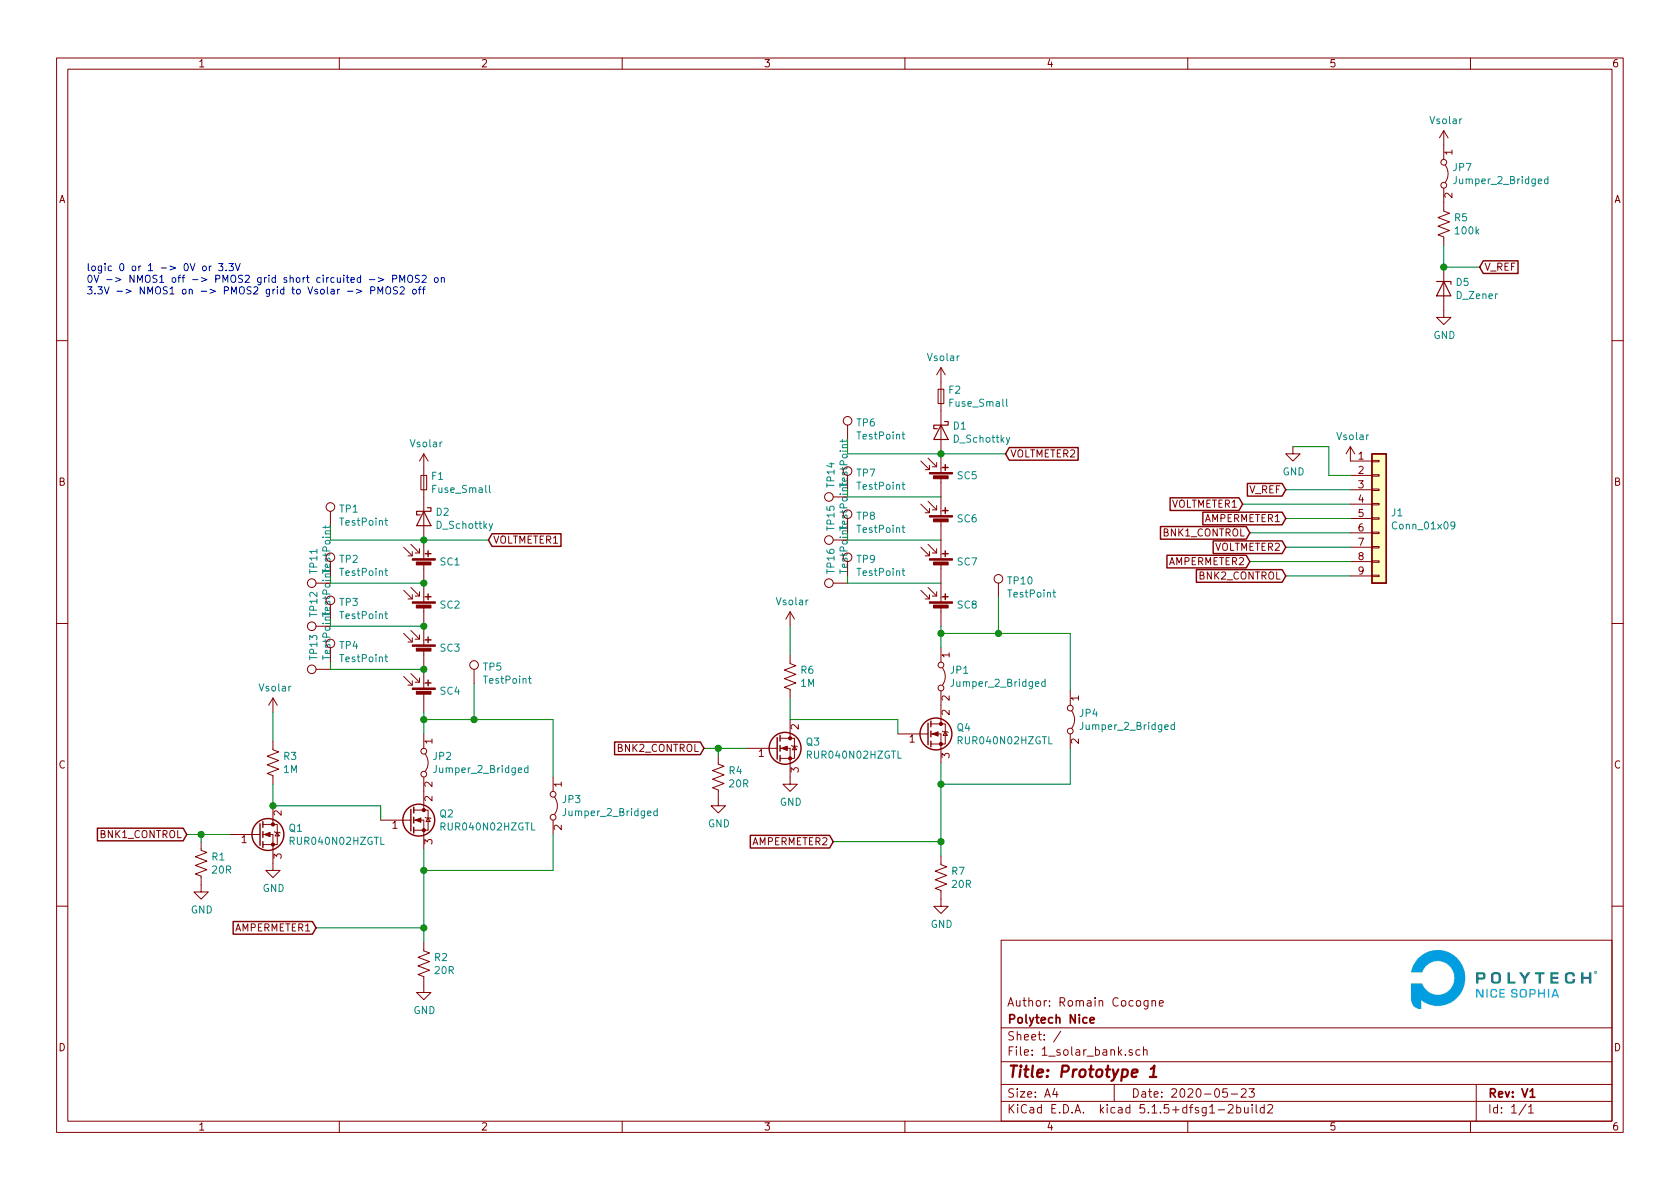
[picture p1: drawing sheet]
EESchema Schematic File Version 4
EELAYER 30 0
EELAYER END
$Descr A4 11693 8268
encoding utf-8
Sheet 1 1
Title "Prototype 1"
Date "2020-05-23"
Rev "V1"
Comp "Polytech Nice"
Comment1 "Author: Romain Cocogne"
Comment2 ""
Comment3 ""
Comment4 ""
$EndDescr
$Comp
L power:GND #PWR0102
U 1 1
P 2950 6850
F 0 "#PWR0102" H 2950 6600 50  0001 C CNN
F 1 "GND" H 2955 6677 50  0000 C CNN
F 2 "" H 2950 6850 50  0001 C CNN
F 3 "" H 2950 6850 50  0001 C CNN
	1    2950 6850
	1    0    0    -1  
$EndComp
$Comp
L panneaux_solaires:Solar_Cell SC1
U 1 1
P 2950 3950
F 0 "SC1" H 3058 4000 50  0000 L CNN
F 1 "Solar_Cell" H 3050 3950 50  0001 L CNN
F 2 "panneaux_solaires:TRISOLX-T01" V 2950 4010 50  0001 C CNN
F 3 "~" V 2950 4010 50  0001 C CNN
	1    2950 3950
	1    0    0    -1  
$EndComp
$Comp
L panneaux_solaires:Solar_Cell SC2
U 1 1
P 2950 4250
F 0 "SC2" H 3058 4300 50  0000 L CNN
F 1 "Solar_Cell" H 3050 4250 50  0001 L CNN
F 2 "panneaux_solaires:TRISOLX-T01" V 2950 4310 50  0001 C CNN
F 3 "~" V 2950 4310 50  0001 C CNN
	1    2950 4250
	1    0    0    -1  
$EndComp
$Comp
L panneaux_solaires:Solar_Cell SC3
U 1 1
P 2950 4550
F 0 "SC3" H 3058 4600 50  0000 L CNN
F 1 "Solar_Cell" H 3050 4550 50  0001 L CNN
F 2 "panneaux_solaires:TRISOLX-T01" V 2950 4610 50  0001 C CNN
F 3 "~" V 2950 4610 50  0001 C CNN
	1    2950 4550
	1    0    0    -1  
$EndComp
$Comp
L panneaux_solaires:Solar_Cell SC4
U 1 1
P 2950 4850
F 0 "SC4" H 3058 4900 50  0000 L CNN
F 1 "Solar_Cell" H 3050 4850 50  0001 L CNN
F 2 "panneaux_solaires:TRISOLX-T01" V 2950 4910 50  0001 C CNN
F 3 "~" V 2950 4910 50  0001 C CNN
	1    2950 4850
	1    0    0    -1  
$EndComp
$Comp
L 1_solar_bank-rescue:D_Schottky-panneaux_solaires D2
U 1 1
P 2950 3600
F 0 "D2" V 2904 3679 50  0000 L CNN
F 1 "D_Schottky" V 2995 3679 50  0000 L CNN
F 2 "panneaux_solaires:SOD3715X135N" H 2950 3600 50  0001 C CNN
F 3 "~" H 2950 3600 50  0001 C CNN
	1    2950 3600
	0    1    1    0   
$EndComp
$Comp
L panneaux_solaires:Vsolar #PWR0101
U 1 1
P 2950 3250
F 0 "#PWR0101" H 2950 3100 50  0001 C CNN
F 1 "Vsolar" H 2967 3423 50  0000 C CNN
F 2 "" H 2950 3250 50  0001 C CNN
F 3 "" H 2950 3250 50  0001 C CNN
	1    2950 3250
	1    0    0    -1  
$EndComp
Text GLabel 1300 5800 0    50   Input ~ 0
BNK1_CONTROL
Text Notes 600  2050 0    50   ~ 0
logic 0 or 1 -> 0V or 3.3V \n0V -> NMOS1 off -> PMOS2 grid short circuited -> PMOS2 on\n3.3V -> NMOS1 on -> PMOS2 grid to Vsolar -> PMOS2 off\n
Text GLabel 2200 6450 0    50   Input ~ 0
AMPERMETER1
Wire Wire Line
	2200 6450 2950 6450
Wire Wire Line
	2950 6550 2950 6450
Connection ~ 2950 6450
$Comp
L Device:Fuse_Small F1
U 1 1
P 2950 3350
F 0 "F1" V 2904 3398 50  0000 L CNN
F 1 "Fuse_Small" V 2995 3398 50  0000 L CNN
F 2 "panneaux_solaires:R_Axial_DIN0309_L9.0mm_D3.2mm_P15.24mm_Horizontal" H 2950 3350 50  0001 C CNN
F 3 "~" H 2950 3350 50  0001 C CNN
	1    2950 3350
	0    1    1    0   
$EndComp
$Comp
L Device:D_Zener D5
U 1 1
P 10050 2000
F 0 "D5" V 10004 2079 50  0000 L CNN
F 1 "D_Zener" V 10095 2079 50  0000 L CNN
F 2 "panneaux_solaires:R_Axial_DIN0309_L9.0mm_D3.2mm_P15.24mm_Horizontal" H 10050 2000 50  0001 C CNN
F 3 "~" H 10050 2000 50  0001 C CNN
	1    10050 2000
	0    1    1    0   
$EndComp
$Comp
L power:GND #PWR0104
U 1 1
P 10050 2150
F 0 "#PWR0104" H 10050 1900 50  0001 C CNN
F 1 "GND" H 10055 1977 50  0000 C CNN
F 2 "" H 10050 2150 50  0001 C CNN
F 3 "" H 10050 2150 50  0001 C CNN
	1    10050 2150
	1    0    0    -1  
$EndComp
$Comp
L panneaux_solaires:Vsolar #PWR0105
U 1 1
P 10050 1000
F 0 "#PWR0105" H 10050 850 50  0001 C CNN
F 1 "Vsolar" H 10065 1173 50  0000 C CNN
F 2 "" H 10050 1000 50  0001 C CNN
F 3 "" H 10050 1000 50  0001 C CNN
	1    10050 1000
	1    0    0    -1  
$EndComp
Text GLabel 10300 1850 2    50   Input ~ 0
V_REF
Wire Wire Line
	10300 1850 10050 1850
Wire Wire Line
	10050 1700 10050 1850
Connection ~ 10050 1850
$Comp
L panneaux_solaires:1M R5
U 1 1
P 10050 1550
F 0 "R5" H 10118 1596 50  0000 L CNN
F 1 "100k" H 10118 1505 50  0000 L CNN
F 2 "panneaux_solaires:R_Axial_DIN0309_L9.0mm_D3.2mm_P15.24mm_Horizontal" V 10090 1540 50  0001 C CNN
F 3 "~" H 10050 1550 50  0001 C CNN
	1    10050 1550
	1    0    0    -1  
$EndComp
Text GLabel 3400 3750 2    50   Input ~ 0
VOLTMETER1
$Comp
L panneaux_solaires:Jumper_2_Bridged JP3
U 1 1
P 3850 5600
F 0 "JP3" V 3804 5658 50  0000 L CNN
F 1 "Jumper_2_Bridged" V 3895 5658 50  0000 L CNN
F 2 "panneaux_solaires:TestPoint_Bridge_Pitch2.54mm_Drill0.7mm" H 3850 5600 50  0001 C CNN
F 3 "~" H 3850 5600 50  0001 C CNN
	1    3850 5600
	0    1    1    0   
$EndComp
$Comp
L panneaux_solaires:Jumper_2_Bridged JP2
U 1 1
P 2950 5300
F 0 "JP2" V 2904 5358 50  0000 L CNN
F 1 "Jumper_2_Bridged" V 2995 5358 50  0000 L CNN
F 2 "panneaux_solaires:TestPoint_Bridge_Pitch2.54mm_Drill0.7mm" H 2950 5300 50  0001 C CNN
F 3 "~" H 2950 5300 50  0001 C CNN
	1    2950 5300
	0    1    1    0   
$EndComp
$Comp
L panneaux_solaires:Jumper_2_Bridged JP7
U 1 1
P 10050 1200
F 0 "JP7" V 10004 1258 50  0000 L CNN
F 1 "Jumper_2_Bridged" V 10095 1258 50  0000 L CNN
F 2 "panneaux_solaires:TestPoint_Bridge_Pitch2.54mm_Drill0.7mm" H 10050 1200 50  0001 C CNN
F 3 "~" H 10050 1200 50  0001 C CNN
	1    10050 1200
	0    1    1    0   
$EndComp
$Comp
L panneaux_solaires:Conn_01x09 J1
U 1 1
P 9600 3600
F 0 "J1" H 9680 3642 50  0000 L CNN
F 1 "Conn_01x09" H 9680 3551 50  0000 L CNN
F 2 "Connector_PinSocket_2.54mm:PinSocket_1x09_P2.54mm_Vertical" H 9600 3600 50  0001 C CNN
F 3 "~" H 9600 3600 50  0001 C CNN
	1    9600 3600
	1    0    0    -1  
$EndComp
$Comp
L panneaux_solaires:Vsolar #PWR0109
U 1 1
P 9400 3200
F 0 "#PWR0109" H 9400 3050 50  0001 C CNN
F 1 "Vsolar" H 9417 3373 50  0000 C CNN
F 2 "" H 9400 3200 50  0001 C CNN
F 3 "" H 9400 3200 50  0001 C CNN
	1    9400 3200
	1    0    0    -1  
$EndComp
$Comp
L power:GND #PWR0110
U 1 1
P 9000 3100
F 0 "#PWR0110" H 9000 2850 50  0001 C CNN
F 1 "GND" H 9005 2927 50  0000 C CNN
F 2 "" H 9000 3100 50  0001 C CNN
F 3 "" H 9000 3100 50  0001 C CNN
	1    9000 3100
	1    0    0    -1  
$EndComp
Wire Wire Line
	9000 3100 9250 3100
Text GLabel 8950 3400 0    50   Input ~ 0
V_REF
Text GLabel 8650 3500 0    50   Input ~ 0
VOLTMETER1
Text GLabel 8950 3800 0    50   Input ~ 0
VOLTMETER2
Text GLabel 8950 3600 0    50   Input ~ 0
AMPERMETER1
Text GLabel 8700 3900 0    50   Input ~ 0
AMPERMETER2
Text GLabel 8700 3700 0    50   Input ~ 0
BNK1_CONTROL
Text GLabel 8950 4000 0    50   Input ~ 0
BNK2_CONTROL
Wire Wire Line
	9400 3300 9250 3300
Wire Wire Line
	9250 3300 9250 3100
Wire Wire Line
	8950 3400 9400 3400
Wire Wire Line
	9400 3500 8650 3500
Wire Wire Line
	9400 3600 8950 3600
Wire Wire Line
	9400 3700 8700 3700
Wire Wire Line
	9400 3800 8950 3800
Wire Wire Line
	9400 3900 8700 3900
Wire Wire Line
	9400 4000 8950 4000
$Comp
L panneaux_solaires:20R R2
U 1 1
P 2950 6700
F 0 "R2" H 3018 6746 50  0000 L CNN
F 1 "20R" H 3018 6655 50  0000 L CNN
F 2 "panneaux_solaires:R_Axial_DIN0309_L9.0mm_D3.2mm_P15.24mm_Horizontal" V 2990 6690 50  0001 C CNN
F 3 "~" H 2950 6700 50  0001 C CNN
	1    2950 6700
	1    0    0    -1  
$EndComp
Wire Wire Line
	2950 5900 2950 6050
$Comp
L panneaux_solaires:20R R1
U 1 1
P 1400 6000
F 0 "R1" H 1468 6046 50  0000 L CNN
F 1 "20R" H 1468 5955 50  0000 L CNN
F 2 "panneaux_solaires:R_Axial_DIN0309_L9.0mm_D3.2mm_P15.24mm_Horizontal" V 1440 5990 50  0001 C CNN
F 3 "~" H 1400 6000 50  0001 C CNN
	1    1400 6000
	1    0    0    -1  
$EndComp
$Comp
L panneaux_solaires:1M R3
U 1 1
P 1900 5300
F 0 "R3" H 1968 5346 50  0000 L CNN
F 1 "1M" H 1968 5255 50  0000 L CNN
F 2 "panneaux_solaires:R_Axial_DIN0309_L9.0mm_D3.2mm_P15.24mm_Horizontal" V 1940 5290 50  0001 C CNN
F 3 "~" H 1900 5300 50  0001 C CNN
	1    1900 5300
	1    0    0    -1  
$EndComp
Wire Wire Line
	2650 5700 2650 5600
Wire Wire Line
	2650 5600 1900 5600
Wire Wire Line
	1900 5450 1900 5600
Wire Wire Line
	1600 5800 1400 5800
Wire Wire Line
	1400 5800 1400 5850
$Comp
L power:GND #PWR0103
U 1 1
P 1400 6150
F 0 "#PWR0103" H 1400 5900 50  0001 C CNN
F 1 "GND" H 1405 5977 50  0000 C CNN
F 2 "" H 1400 6150 50  0001 C CNN
F 3 "" H 1400 6150 50  0001 C CNN
	1    1400 6150
	1    0    0    -1  
$EndComp
$Comp
L power:GND #PWR0106
U 1 1
P 1900 6000
F 0 "#PWR0106" H 1900 5750 50  0001 C CNN
F 1 "GND" H 1905 5827 50  0000 C CNN
F 2 "" H 1900 6000 50  0001 C CNN
F 3 "" H 1900 6000 50  0001 C CNN
	1    1900 6000
	1    0    0    -1  
$EndComp
$Comp
L panneaux_solaires:Vsolar #PWR0107
U 1 1
P 1900 4950
F 0 "#PWR0107" H 1900 4800 50  0001 C CNN
F 1 "Vsolar" H 1915 5123 50  0000 C CNN
F 2 "" H 1900 4950 50  0001 C CNN
F 3 "" H 1900 4950 50  0001 C CNN
	1    1900 4950
	1    0    0    -1  
$EndComp
Wire Wire Line
	1900 4950 1900 5150
Wire Wire Line
	1400 5800 1300 5800
Connection ~ 1400 5800
Wire Wire Line
	3850 5800 3850 6050
Wire Wire Line
	3850 6050 2950 6050
Connection ~ 2950 6050
Wire Wire Line
	2950 5100 2950 5000
Wire Wire Line
	3850 5400 3850 5000
Wire Wire Line
	3850 5000 3300 5000
Connection ~ 2950 5000
Wire Wire Line
	2950 5000 2950 4950
Wire Wire Line
	3400 3750 2950 3750
Connection ~ 2950 3750
$Comp
L power:GND #PWR0108
U 1 1
P 6550 6250
F 0 "#PWR0108" H 6550 6000 50  0001 C CNN
F 1 "GND" H 6555 6077 50  0000 C CNN
F 2 "" H 6550 6250 50  0001 C CNN
F 3 "" H 6550 6250 50  0001 C CNN
	1    6550 6250
	1    0    0    -1  
$EndComp
$Comp
L panneaux_solaires:Solar_Cell SC5
U 1 1
P 6550 3350
F 0 "SC5" H 6658 3400 50  0000 L CNN
F 1 "Solar_Cell" H 6650 3350 50  0001 L CNN
F 2 "panneaux_solaires:TRISOLX-T01" V 6550 3410 50  0001 C CNN
F 3 "~" V 6550 3410 50  0001 C CNN
	1    6550 3350
	1    0    0    -1  
$EndComp
$Comp
L panneaux_solaires:Solar_Cell SC6
U 1 1
P 6550 3650
F 0 "SC6" H 6658 3700 50  0000 L CNN
F 1 "Solar_Cell" H 6650 3650 50  0001 L CNN
F 2 "panneaux_solaires:TRISOLX-T01" V 6550 3710 50  0001 C CNN
F 3 "~" V 6550 3710 50  0001 C CNN
	1    6550 3650
	1    0    0    -1  
$EndComp
$Comp
L panneaux_solaires:Solar_Cell SC7
U 1 1
P 6550 3950
F 0 "SC7" H 6658 4000 50  0000 L CNN
F 1 "Solar_Cell" H 6650 3950 50  0001 L CNN
F 2 "panneaux_solaires:TRISOLX-T01" V 6550 4010 50  0001 C CNN
F 3 "~" V 6550 4010 50  0001 C CNN
	1    6550 3950
	1    0    0    -1  
$EndComp
$Comp
L panneaux_solaires:Solar_Cell SC8
U 1 1
P 6550 4250
F 0 "SC8" H 6658 4300 50  0000 L CNN
F 1 "Solar_Cell" H 6650 4250 50  0001 L CNN
F 2 "panneaux_solaires:TRISOLX-T01" V 6550 4310 50  0001 C CNN
F 3 "~" V 6550 4310 50  0001 C CNN
	1    6550 4250
	1    0    0    -1  
$EndComp
$Comp
L 1_solar_bank-rescue:D_Schottky-panneaux_solaires D1
U 1 1
P 6550 3000
F 0 "D1" V 6504 3079 50  0000 L CNN
F 1 "D_Schottky" V 6595 3079 50  0000 L CNN
F 2 "panneaux_solaires:SOD3715X135N" H 6550 3000 50  0001 C CNN
F 3 "~" H 6550 3000 50  0001 C CNN
	1    6550 3000
	0    1    1    0   
$EndComp
$Comp
L panneaux_solaires:Vsolar #PWR0111
U 1 1
P 6550 2650
F 0 "#PWR0111" H 6550 2500 50  0001 C CNN
F 1 "Vsolar" H 6567 2823 50  0000 C CNN
F 2 "" H 6550 2650 50  0001 C CNN
F 3 "" H 6550 2650 50  0001 C CNN
	1    6550 2650
	1    0    0    -1  
$EndComp
Text GLabel 4900 5200 0    50   Input ~ 0
BNK2_CONTROL
Text GLabel 5800 5850 0    50   Input ~ 0
AMPERMETER2
Wire Wire Line
	5800 5850 6550 5850
Wire Wire Line
	6550 5950 6550 5850
Connection ~ 6550 5850
$Comp
L Device:Fuse_Small F2
U 1 1
P 6550 2750
F 0 "F2" V 6504 2798 50  0000 L CNN
F 1 "Fuse_Small" V 6595 2798 50  0000 L CNN
F 2 "panneaux_solaires:R_Axial_DIN0309_L9.0mm_D3.2mm_P15.24mm_Horizontal" H 6550 2750 50  0001 C CNN
F 3 "~" H 6550 2750 50  0001 C CNN
	1    6550 2750
	0    1    1    0   
$EndComp
Text GLabel 7000 3150 2    50   Input ~ 0
VOLTMETER2
$Comp
L panneaux_solaires:Jumper_2_Bridged JP4
U 1 1
P 7450 5000
F 0 "JP4" V 7404 5058 50  0000 L CNN
F 1 "Jumper_2_Bridged" V 7495 5058 50  0000 L CNN
F 2 "panneaux_solaires:TestPoint_Bridge_Pitch2.54mm_Drill0.7mm" H 7450 5000 50  0001 C CNN
F 3 "~" H 7450 5000 50  0001 C CNN
	1    7450 5000
	0    1    1    0   
$EndComp
$Comp
L panneaux_solaires:Jumper_2_Bridged JP1
U 1 1
P 6550 4700
F 0 "JP1" V 6504 4758 50  0000 L CNN
F 1 "Jumper_2_Bridged" V 6595 4758 50  0000 L CNN
F 2 "panneaux_solaires:TestPoint_Bridge_Pitch2.54mm_Drill0.7mm" H 6550 4700 50  0001 C CNN
F 3 "~" H 6550 4700 50  0001 C CNN
	1    6550 4700
	0    1    1    0   
$EndComp
$Comp
L panneaux_solaires:20R R7
U 1 1
P 6550 6100
F 0 "R7" H 6618 6146 50  0000 L CNN
F 1 "20R" H 6618 6055 50  0000 L CNN
F 2 "panneaux_solaires:R_Axial_DIN0309_L9.0mm_D3.2mm_P15.24mm_Horizontal" V 6590 6090 50  0001 C CNN
F 3 "~" H 6550 6100 50  0001 C CNN
	1    6550 6100
	1    0    0    -1  
$EndComp
Wire Wire Line
	6550 5300 6550 5450
$Comp
L panneaux_solaires:20R R4
U 1 1
P 5000 5400
F 0 "R4" H 5068 5446 50  0000 L CNN
F 1 "20R" H 5068 5355 50  0000 L CNN
F 2 "panneaux_solaires:R_Axial_DIN0309_L9.0mm_D3.2mm_P15.24mm_Horizontal" V 5040 5390 50  0001 C CNN
F 3 "~" H 5000 5400 50  0001 C CNN
	1    5000 5400
	1    0    0    -1  
$EndComp
$Comp
L panneaux_solaires:1M R6
U 1 1
P 5500 4700
F 0 "R6" H 5568 4746 50  0000 L CNN
F 1 "1M" H 5568 4655 50  0000 L CNN
F 2 "panneaux_solaires:R_Axial_DIN0309_L9.0mm_D3.2mm_P15.24mm_Horizontal" V 5540 4690 50  0001 C CNN
F 3 "~" H 5500 4700 50  0001 C CNN
	1    5500 4700
	1    0    0    -1  
$EndComp
Wire Wire Line
	6250 5100 6250 5000
Wire Wire Line
	6250 5000 5500 5000
Wire Wire Line
	5500 4850 5500 5000
Wire Wire Line
	5200 5200 5000 5200
Wire Wire Line
	5000 5200 5000 5250
$Comp
L power:GND #PWR0112
U 1 1
P 5000 5550
F 0 "#PWR0112" H 5000 5300 50  0001 C CNN
F 1 "GND" H 5005 5377 50  0000 C CNN
F 2 "" H 5000 5550 50  0001 C CNN
F 3 "" H 5000 5550 50  0001 C CNN
	1    5000 5550
	1    0    0    -1  
$EndComp
$Comp
L power:GND #PWR0113
U 1 1
P 5500 5400
F 0 "#PWR0113" H 5500 5150 50  0001 C CNN
F 1 "GND" H 5505 5227 50  0000 C CNN
F 2 "" H 5500 5400 50  0001 C CNN
F 3 "" H 5500 5400 50  0001 C CNN
	1    5500 5400
	1    0    0    -1  
$EndComp
$Comp
L panneaux_solaires:Vsolar #PWR0114
U 1 1
P 5500 4350
F 0 "#PWR0114" H 5500 4200 50  0001 C CNN
F 1 "Vsolar" H 5515 4523 50  0000 C CNN
F 2 "" H 5500 4350 50  0001 C CNN
F 3 "" H 5500 4350 50  0001 C CNN
	1    5500 4350
	1    0    0    -1  
$EndComp
Wire Wire Line
	5500 4350 5500 4550
Wire Wire Line
	5000 5200 4900 5200
Connection ~ 5000 5200
Wire Wire Line
	7450 5200 7450 5450
Wire Wire Line
	7450 5450 6550 5450
Connection ~ 6550 5450
Wire Wire Line
	6550 5450 6550 5850
Wire Wire Line
	6550 4500 6550 4400
Wire Wire Line
	7450 4800 7450 4400
Wire Wire Line
	7450 4400 6950 4400
Connection ~ 6550 4400
Wire Wire Line
	6550 4400 6550 4350
Wire Wire Line
	7000 3150 6550 3150
Connection ~ 6550 3150
$Comp
L panneaux_solaires:RUR040N02HZGTL Q1
U 1 1
P 1800 5800
F 0 "Q1" H 2006 5846 50  0000 L CNN
F 1 "RUR040N02HZGTL" H 2006 5755 50  0000 L CNN
F 2 "panneaux_solaires:RUR040N02HZGTL" H 2000 5900 50  0001 C CNN
F 3 "~" H 1800 5800 50  0001 C CNN
	1    1800 5800
	1    0    0    -1  
$EndComp
Connection ~ 1900 5600
Wire Wire Line
	2950 6050 2950 6450
$Comp
L panneaux_solaires:RUR040N02HZGTL Q2
U 1 1
P 2850 5700
F 0 "Q2" H 3056 5746 50  0000 L CNN
F 1 "RUR040N02HZGTL" H 3056 5655 50  0000 L CNN
F 2 "panneaux_solaires:RUR040N02HZGTL" H 3050 5800 50  0001 C CNN
F 3 "~" H 2850 5700 50  0001 C CNN
	1    2850 5700
	1    0    0    -1  
$EndComp
$Comp
L panneaux_solaires:RUR040N02HZGTL Q3
U 1 1
P 5400 5200
F 0 "Q3" H 5606 5246 50  0000 L CNN
F 1 "RUR040N02HZGTL" H 5606 5155 50  0000 L CNN
F 2 "panneaux_solaires:RUR040N02HZGTL" H 5600 5300 50  0001 C CNN
F 3 "~" H 5400 5200 50  0001 C CNN
	1    5400 5200
	1    0    0    -1  
$EndComp
$Comp
L panneaux_solaires:RUR040N02HZGTL Q4
U 1 1
P 6450 5100
F 0 "Q4" H 6656 5146 50  0000 L CNN
F 1 "RUR040N02HZGTL" H 6656 5055 50  0000 L CNN
F 2 "panneaux_solaires:RUR040N02HZGTL" H 6650 5200 50  0001 C CNN
F 3 "~" H 6450 5100 50  0001 C CNN
	1    6450 5100
	1    0    0    -1  
$EndComp
$Comp
L panneaux_solaires:TestPoint TP1
U 1 1
P 2300 3650
F 0 "TP1" H 2358 3768 50  0000 L CNN
F 1 "TestPoint" H 2358 3677 50  0000 L CNN
F 2 "panneaux_solaires:TestPoint_Pad_3.0x3.0mm" H 2500 3650 50  0001 C CNN
F 3 "~" H 2500 3650 50  0001 C CNN
	1    2300 3650
	1    0    0    -1  
$EndComp
$Comp
L panneaux_solaires:TestPoint TP2
U 1 1
P 2300 4000
F 0 "TP2" H 2358 4118 50  0000 L CNN
F 1 "TestPoint" H 2358 4027 50  0000 L CNN
F 2 "panneaux_solaires:TestPoint_Pad_3.0x3.0mm" H 2500 4000 50  0001 C CNN
F 3 "~" H 2500 4000 50  0001 C CNN
	1    2300 4000
	1    0    0    -1  
$EndComp
$Comp
L panneaux_solaires:TestPoint TP3
U 1 1
P 2300 4300
F 0 "TP3" H 2358 4418 50  0000 L CNN
F 1 "TestPoint" H 2358 4327 50  0000 L CNN
F 2 "panneaux_solaires:TestPoint_Pad_3.0x3.0mm" H 2500 4300 50  0001 C CNN
F 3 "~" H 2500 4300 50  0001 C CNN
	1    2300 4300
	1    0    0    -1  
$EndComp
$Comp
L panneaux_solaires:TestPoint TP4
U 1 1
P 2300 4600
F 0 "TP4" H 2358 4718 50  0000 L CNN
F 1 "TestPoint" H 2358 4627 50  0000 L CNN
F 2 "panneaux_solaires:TestPoint_Pad_3.0x3.0mm" H 2500 4600 50  0001 C CNN
F 3 "~" H 2500 4600 50  0001 C CNN
	1    2300 4600
	1    0    0    -1  
$EndComp
$Comp
L panneaux_solaires:TestPoint TP5
U 1 1
P 3300 4750
F 0 "TP5" H 3358 4868 50  0000 L CNN
F 1 "TestPoint" H 3358 4777 50  0000 L CNN
F 2 "panneaux_solaires:TestPoint_Pad_3.0x3.0mm" H 3500 4750 50  0001 C CNN
F 3 "~" H 3500 4750 50  0001 C CNN
	1    3300 4750
	1    0    0    -1  
$EndComp
Wire Wire Line
	2950 3750 2300 3750
Wire Wire Line
	2300 3750 2300 3650
Wire Wire Line
	2950 4050 2300 4050
Wire Wire Line
	2300 4050 2300 4000
Connection ~ 2950 4050
Wire Wire Line
	2950 4350 2300 4350
Wire Wire Line
	2300 4350 2300 4300
Connection ~ 2950 4350
Wire Wire Line
	2950 4650 2300 4650
Wire Wire Line
	2300 4650 2300 4600
Connection ~ 2950 4650
Wire Wire Line
	3300 5000 3300 4750
Connection ~ 3300 5000
Wire Wire Line
	3300 5000 2950 5000
$Comp
L panneaux_solaires:TestPoint TP6
U 1 1
P 5900 3050
F 0 "TP6" H 5958 3168 50  0000 L CNN
F 1 "TestPoint" H 5958 3077 50  0000 L CNN
F 2 "panneaux_solaires:TestPoint_Pad_3.0x3.0mm" H 6100 3050 50  0001 C CNN
F 3 "~" H 6100 3050 50  0001 C CNN
	1    5900 3050
	1    0    0    -1  
$EndComp
$Comp
L panneaux_solaires:TestPoint TP7
U 1 1
P 5900 3400
F 0 "TP7" H 5958 3518 50  0000 L CNN
F 1 "TestPoint" H 5958 3427 50  0000 L CNN
F 2 "panneaux_solaires:TestPoint_Pad_3.0x3.0mm" H 6100 3400 50  0001 C CNN
F 3 "~" H 6100 3400 50  0001 C CNN
	1    5900 3400
	1    0    0    -1  
$EndComp
$Comp
L panneaux_solaires:TestPoint TP8
U 1 1
P 5900 3700
F 0 "TP8" H 5958 3818 50  0000 L CNN
F 1 "TestPoint" H 5958 3727 50  0000 L CNN
F 2 "panneaux_solaires:TestPoint_Pad_3.0x3.0mm" H 6100 3700 50  0001 C CNN
F 3 "~" H 6100 3700 50  0001 C CNN
	1    5900 3700
	1    0    0    -1  
$EndComp
$Comp
L panneaux_solaires:TestPoint TP9
U 1 1
P 5900 4000
F 0 "TP9" H 5958 4118 50  0000 L CNN
F 1 "TestPoint" H 5958 4027 50  0000 L CNN
F 2 "panneaux_solaires:TestPoint_Pad_3.0x3.0mm" H 6100 4000 50  0001 C CNN
F 3 "~" H 6100 4000 50  0001 C CNN
	1    5900 4000
	1    0    0    -1  
$EndComp
Wire Wire Line
	6550 3150 5900 3150
Wire Wire Line
	5900 3150 5900 3050
Wire Wire Line
	6550 3450 5900 3450
Wire Wire Line
	5900 3450 5900 3400
Wire Wire Line
	6550 3750 5900 3750
Wire Wire Line
	5900 3750 5900 3700
Wire Wire Line
	6550 4050 5900 4050
Wire Wire Line
	5900 4050 5900 4000
$Comp
L panneaux_solaires:TestPoint TP10
U 1 1
P 6950 4150
F 0 "TP10" H 7008 4268 50  0000 L CNN
F 1 "TestPoint" H 7008 4177 50  0000 L CNN
F 2 "panneaux_solaires:TestPoint_Pad_3.0x3.0mm" H 7150 4150 50  0001 C CNN
F 3 "~" H 7150 4150 50  0001 C CNN
	1    6950 4150
	1    0    0    -1  
$EndComp
Wire Wire Line
	6950 4150 6950 4400
Connection ~ 6950 4400
Wire Wire Line
	6950 4400 6550 4400
$Comp
L panneaux_solaires:TestPoint TP11
U 1 1
P 2300 4050
F 0 "TP11" H 2358 4168 50  0000 L CNN
F 1 "TestPoint" H 2358 4077 50  0000 L CNN
F 2 "panneaux_solaires:TestPoint_Pad_3.0x3.0mm" H 2500 4050 50  0001 C CNN
F 3 "~" H 2500 4050 50  0001 C CNN
	1    2300 4050
	0    -1   -1   0   
$EndComp
$Comp
L panneaux_solaires:TestPoint TP12
U 1 1
P 2300 4350
F 0 "TP12" H 2358 4468 50  0000 L CNN
F 1 "TestPoint" H 2358 4377 50  0000 L CNN
F 2 "panneaux_solaires:TestPoint_Pad_3.0x3.0mm" H 2500 4350 50  0001 C CNN
F 3 "~" H 2500 4350 50  0001 C CNN
	1    2300 4350
	0    -1   -1   0   
$EndComp
$Comp
L panneaux_solaires:TestPoint TP13
U 1 1
P 2300 4650
F 0 "TP13" H 2358 4768 50  0000 L CNN
F 1 "TestPoint" H 2358 4677 50  0000 L CNN
F 2 "panneaux_solaires:TestPoint_Pad_3.0x3.0mm" H 2500 4650 50  0001 C CNN
F 3 "~" H 2500 4650 50  0001 C CNN
	1    2300 4650
	0    -1   -1   0   
$EndComp
$Comp
L panneaux_solaires:TestPoint TP14
U 1 1
P 5900 3450
F 0 "TP14" H 5958 3568 50  0000 L CNN
F 1 "TestPoint" H 5958 3477 50  0000 L CNN
F 2 "panneaux_solaires:TestPoint_Pad_3.0x3.0mm" H 6100 3450 50  0001 C CNN
F 3 "~" H 6100 3450 50  0001 C CNN
	1    5900 3450
	0    -1   -1   0   
$EndComp
$Comp
L panneaux_solaires:TestPoint TP15
U 1 1
P 5900 3750
F 0 "TP15" H 5958 3868 50  0000 L CNN
F 1 "TestPoint" H 5958 3777 50  0000 L CNN
F 2 "panneaux_solaires:TestPoint_Pad_3.0x3.0mm" H 6100 3750 50  0001 C CNN
F 3 "~" H 6100 3750 50  0001 C CNN
	1    5900 3750
	0    -1   -1   0   
$EndComp
$Comp
L panneaux_solaires:TestPoint TP16
U 1 1
P 5900 4050
F 0 "TP16" H 5958 4168 50  0000 L CNN
F 1 "TestPoint" H 5958 4077 50  0000 L CNN
F 2 "panneaux_solaires:TestPoint_Pad_3.0x3.0mm" H 6100 4050 50  0001 C CNN
F 3 "~" H 6100 4050 50  0001 C CNN
	1    5900 4050
	0    -1   -1   0   
$EndComp
$EndSCHEMATC
